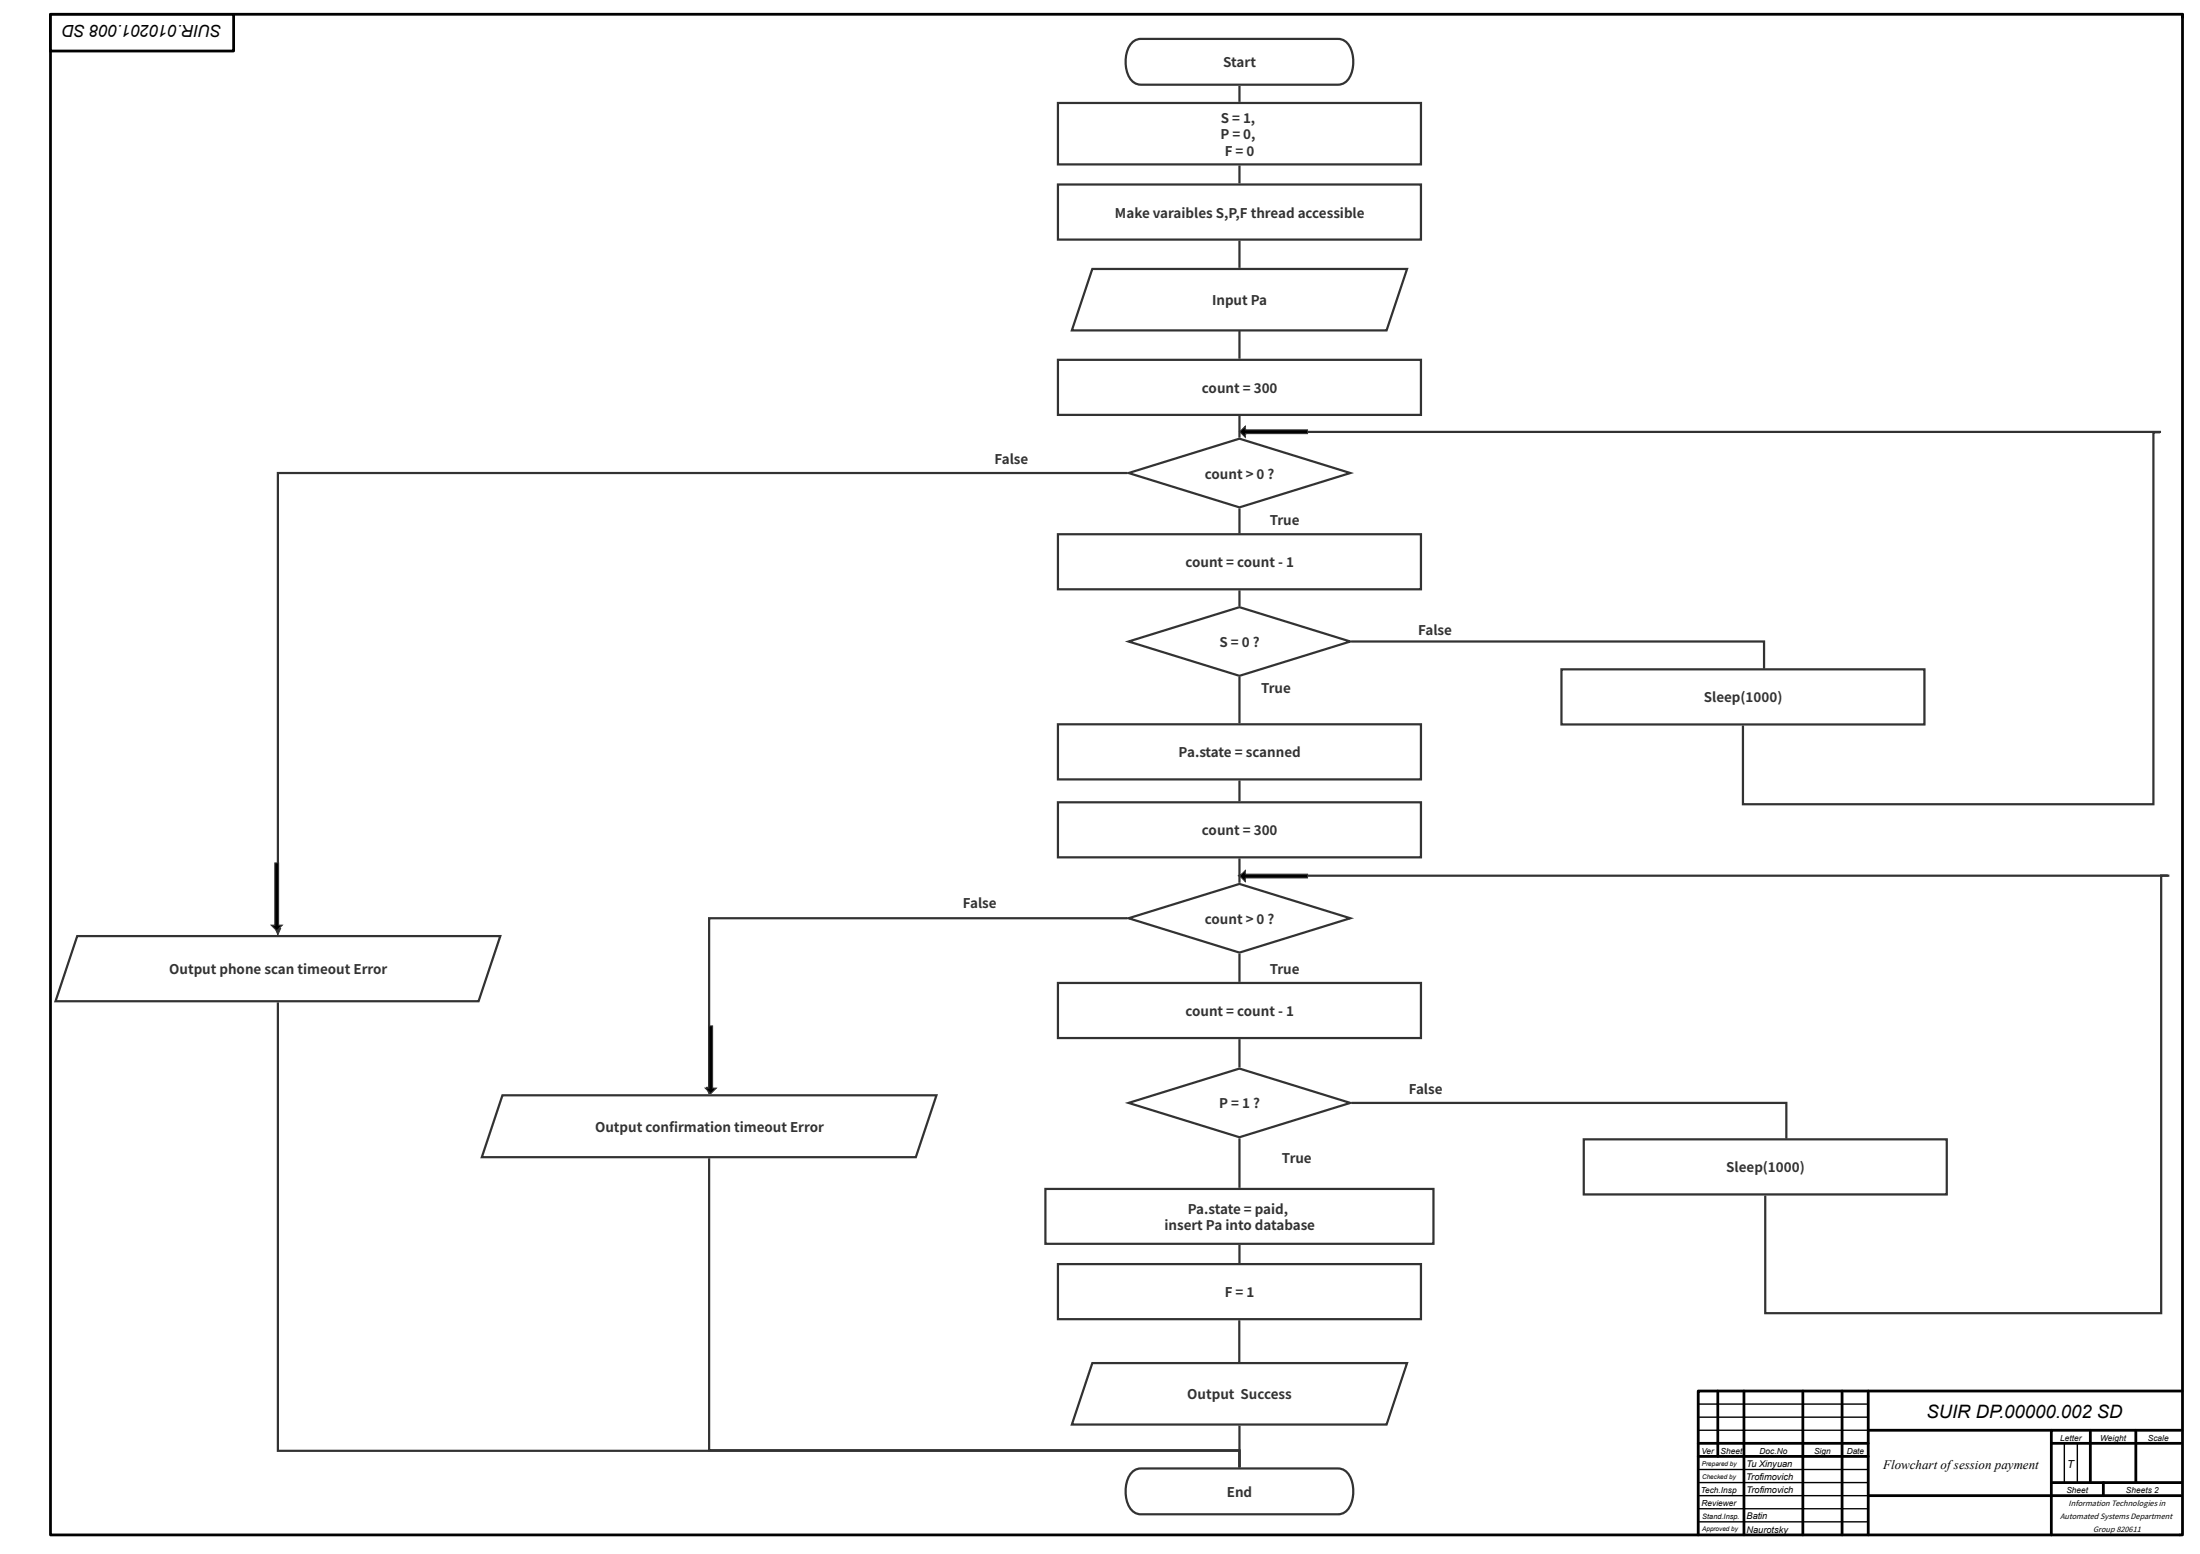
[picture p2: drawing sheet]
<svg xmlns="http://www.w3.org/2000/svg" width="841mm" height="594mm" viewBox="0 0 841 594" stroke-linecap="round" stroke-linejoin="round" font-family="sans-serif">
<path d="M834.3 6.7v-1.2h-815v581.2h814M834.3 5.5v581.2h-1M656.7 531.7v25M666.7 531.7v55M689.2 531.7v55M704.2 531.7v55M714.2 531.7v55M649.2 556.7h65M714.2 546.7h70M834.2 546.7h-50v40M714.2 571.7h70" fill="none" stroke="#000" stroke-width="1.1"/>
<path d="M649.2 561.7h65M649.2 566.7h65M649.2 571.7h65M649.2 576.7h65M649.2 581.7h65" fill="none" stroke="#000" stroke-width=".53"/>
<path d="M19.3 5.5h70v14h-70z" fill-rule="evenodd" fill="#fff"/>
<path d="M19.3 5.5h70v14h-70zM834.2 531.7h-185v55M649.2 551.7h65M784.2 551.7h49.7M799.1 546.7v20M816.5 546.7v20M784.2 571.7h49.7M784.2 566.7h49.7M804.1 566.7v5" fill="none" stroke="#000" stroke-width="1.1"/>
<path d="M649.2 536.7h65M649.2 541.7h65M649.2 546.7h65M789.1 551.7v15M794.1 551.7v15" fill="none" stroke="#000" stroke-width=".53"/>
<path d="M432.9 16.2l2-1.2 1.2-.1h75.4a6.1 6.1 0 0 1 5.5 5.9 11.8 11.8 0 0 1-2.3 10.3l-2 1.1-1.2 .2h-75.4a6.1 6.1 0 0 1-5.5-5.9 11.8 11.8 0 0 1 2.3-10.3z" fill-rule="evenodd" fill="#fff"/>
<path d="M432.9 16.2l2-1.2 1.2-.1h75.4a6.1 6.1 0 0 1 5.5 5.9 11.8 11.8 0 0 1-2.3 10.3l-2 1.1-1.2 .2h-75.4a6.1 6.1 0 0 1-5.5-5.9 11.8 11.8 0 0 1 2.3-10.3z" fill="none" stroke="#323232" stroke-width=".85" stroke-linecap="butt"/>
<path d="M404.4 39.4h138.8v23.4h-138.8z" fill-rule="evenodd" fill="#fff"/>
<path d="M404.4 39.4h138.8v23.4h-138.8zM473.8 32.8v6.1" fill="none" stroke="#323232" stroke-width=".85" stroke-linecap="butt"/>
<path d="M404.4 137.5h138.8v21.1h-138.8z" fill-rule="evenodd" fill="#fff"/>
<path d="M404.4 137.5h138.8v21.1h-138.8z" fill="none" stroke="#323232" stroke-width=".85" stroke-linecap="butt"/>
<path d="M431.4 180.8l42.4-13.1 42.4 13.1-42.4 13.1z" fill-rule="evenodd" fill="#fff"/>
<path d="M473.8 159v8.3M431.4 180.8l42.4-13.1 42.4 13.1-42.4 13.1z" fill="none" stroke="#323232" stroke-width=".85" stroke-linecap="butt"/>
<path d="M404.4 70.5h138.8v21.1h-138.8z" fill-rule="evenodd" fill="#fff"/>
<path d="M404.4 70.5h138.8v21.1h-138.8zM473.8 63.3v6.8" fill="none" stroke="#323232" stroke-width=".85" stroke-linecap="butt"/>
<path d="M404.4 204.2h138.8v21.1h-138.8z" fill-rule="evenodd" fill="#fff"/>
<path d="M473.8 194.4v9.4M404.4 204.2h138.8v21.1h-138.8z" fill="none" stroke="#323232" stroke-width=".85" stroke-linecap="butt"/>
<path d="M431.4 245.2l42.4-13.1 42.4 13.1-42.4 13.1z" fill-rule="evenodd" fill="#fff"/>
<path d="M473.8 225.7v6M431.4 245.2l42.4-13.1 42.4 13.1-42.4 13.1z" fill="none" stroke="#323232" stroke-width=".85" stroke-linecap="butt"/>
<path d="M404.4 276.9h138.8v21h-138.8z" fill-rule="evenodd" fill="#fff"/>
<path d="M473.8 258.8v17.6M516.6 245.2h157.7v10.4M404.4 276.9h138.8v21h-138.8z" fill="none" stroke="#323232" stroke-width=".85" stroke-linecap="butt"/>
<path d="M596.9 255.9h138.8v21h-138.8z" fill-rule="evenodd" fill="#fff"/>
<path d="M474.7 165.1h351.4M596.9 255.9h138.8v21h-138.8z" fill="none" stroke="#323232" stroke-width=".85" stroke-linecap="butt"/>
<path d="M473.7 165.1l2.5-1.1v2.2z" fill="#323232"/>
<path d="M473.7 165.1l2.5-1.1v2.2z" fill="none" stroke="#323232" stroke-width=".38"/>
<path d="M473.8 92v10.4M473.8 122.7v14.4" fill="none" stroke="#323232" stroke-width=".85" stroke-linecap="butt"/>
<path d="M404.4 306.7h138.8v21h-138.8z" fill-rule="evenodd" fill="#fff"/>
<path d="M473.8 298.3v8M404.4 306.7h138.8v21h-138.8z" fill="none" stroke="#323232" stroke-width=".85" stroke-linecap="butt"/>
<path d="M431.4 351l42.4-13.1 42.4 13.1-42.4 13.1z" fill-rule="evenodd" fill="#fff"/>
<path d="M431.4 351l42.4-13.1 42.4 13.1-42.4 13.1z" fill="none" stroke="#323232" stroke-width=".85" stroke-linecap="butt"/>
<path d="M404.4 375.7h138.8v21.1h-138.8z" fill-rule="evenodd" fill="#fff"/>
<path d="M473.8 328.2v9.2M404.4 375.7h138.8v21.1h-138.8zM473.8 364.6v10.7" fill="none" stroke="#323232" stroke-width=".85" stroke-linecap="butt"/>
<path d="M431.4 421.6l42.4-13.1 42.4 13.1-42.4 13.1z" fill-rule="evenodd" fill="#fff"/>
<path d="M431.4 421.6l42.4-13.1 42.4 13.1-42.4 13.1z" fill="none" stroke="#323232" stroke-width=".85" stroke-linecap="butt"/>
<path d="M399.6 454.5h148.4v20.9h-148.4z" fill-rule="evenodd" fill="#fff"/>
<path d="M473.8 435.1v18.9M516.6 421.6h166.3v13.7M399.6 454.5h148.4v20.9h-148.4z" fill="none" stroke="#323232" stroke-width=".85" stroke-linecap="butt"/>
<path d="M605.4 435.5h138.8v21.1h-138.8z" fill-rule="evenodd" fill="#fff"/>
<path d="M474.3 334.7h355M473.8 397.2v10.8M605.4 435.5h138.8v21.1h-138.8z" fill="none" stroke="#323232" stroke-width=".85" stroke-linecap="butt"/>
<path d="M473.2 334.7l2.6-1.1v2.2z" fill="#323232"/>
<path d="M473.2 334.7l2.6-1.1v2.2z" fill="none" stroke="#323232" stroke-width=".38"/>
<path d="M417.6 102.8h120.3l-7.8 23.5h-120.4z" fill-rule="evenodd" fill="#fff"/>
<path d="M417.6 102.8h120.3l-7.8 23.5h-120.4z" fill="none" stroke="#323232" stroke-width=".85" stroke-linecap="butt"/>
<path d="M404.4 483.2h138.8v21h-138.8z" fill-rule="evenodd" fill="#fff"/>
<path d="M431 180.8h-324.8v175.5M473.8 475.9v6.9M404.4 483.2h138.8v21h-138.8z" fill="none" stroke="#323232" stroke-width=".85" stroke-linecap="butt"/>
<path d="M105.1 354.8h2.2l-1.1 2.5z" fill="#323232"/>
<path d="M105.1 354.8h2.2l-1.1 2.5z" fill="none" stroke="#323232" stroke-width=".38"/>
<path d="M29.5 357.8h161.7l-8.3 24.9h-161.7z" fill-rule="evenodd" fill="#fff"/>
<path d="M29.5 357.8h161.7l-8.3 24.9h-161.7z" fill="none" stroke="#323232" stroke-width=".85" stroke-linecap="butt"/>
<path d="M192.1 418.7h165.9l-7.9 23.6h-165.9z" fill-rule="evenodd" fill="#fff"/>
<path d="M431 351h-159.9v66.1M192.1 418.7h165.9l-7.9 23.6h-165.9z" fill="none" stroke="#323232" stroke-width=".85" stroke-linecap="butt"/>
<path d="M270 415.6h2.2l-1.1 2.6z" fill="#323232"/>
<path d="M270 415.6h2.2l-1.1 2.6z" fill="none" stroke="#323232" stroke-width=".38"/>
<path d="M473.7 504.7v17.4" fill="none" stroke="#323232" stroke-width=".85" stroke-linecap="butt"/>
<path d="M417.6 521h120.3l-7.8 23.5h-120.4z" fill-rule="evenodd" fill="#fff"/>
<path d="M417.6 521h120.3l-7.8 23.5h-120.4z" fill="none" stroke="#323232" stroke-width=".85" stroke-linecap="butt"/>
<path d="M432.9 562.6l2-1.1 1.2-.2h75.4a6.1 6.1 0 0 1 5.5 5.9 11.8 11.8 0 0 1-2.3 10.3l-2 1.2-1.2 .1h-75.4a6.1 6.1 0 0 1-5.5-5.9 11.8 11.8 0 0 1 2.3-10.3z" fill-rule="evenodd" fill="#fff"/>
<path d="M825.7 165.2h-2.5v142.2h-156.9v-30.1M828.7 334.7h-2.5v167.3h-151.4v-45M106.2 383.1v171.5h367.6v6.3M271.1 442.8v111.5h202.7v6.6M473.8 544.9v16M432.9 562.6l2-1.1 1.2-.2h75.4a6.1 6.1 0 0 1 5.5 5.9 11.8 11.8 0 0 1-2.3 10.3l-2 1.2-1.2 .1h-75.4a6.1 6.1 0 0 1-5.5-5.9 11.8 11.8 0 0 1 2.3-10.3z" fill="none" stroke="#323232" stroke-width=".85" stroke-linecap="butt"/>
<g fill="#000">
<path d="M473.9 165l2.1-2.1v1.4h23.8v1.5h-23.8v1.4z" fill-rule="evenodd"/>
<path d="M473.9 334.9l2.1-2.2v1.4h23.8v1.5h-23.8v1.4z" fill-rule="evenodd"/>
<path d="M105.1 329.8h1.4v23.8h1.4l-2.1 2.2-2.2-2.2h1.5z" fill-rule="evenodd"/>
<path d="M271 392.1h1.4v23.8h1.4l-2.1 2.2-2.1-2.2h1.4z" fill-rule="evenodd"/>
</g>
<path d="M473.9 165l2.1-2.1v1.4h23.8v1.5h-23.8v1.4zM105.1 329.8h1.4v23.8h1.4l-2.1 2.2-2.2-2.2h1.5zM473.9 334.9l2.1-2.2v1.4h23.8v1.5h-23.8v1.4zM271 392.1h1.4v23.8h1.4l-2.1 2.2-2.1-2.2h1.4z" fill="none" stroke="#323232" stroke-width=".38"/>
<text font-size="7.1" x="736.5" y="542.2">SUIR DP.00000.002 SD</text>
<text font-size="6.3" x="84.8" y="9.6" transform="rotate(-180 84.8 9.6)">SUIR.010201.008 SD</text>
<g font-size="5.1" fill="#323232">
<text x="467.6" y="25.8">Start</text>
<text x="466.6" y="46.9">S = 1,</text>
<text x="466.5" y="53.2">P = 0,</text>
<text x="468.2" y="59.6">F = 0</text>
<text x="426.2" y="83.2">Make varaibles S,P,F thread accessible</text>
<text x="463.3" y="116.7">Input Pa</text>
<text x="459.5" y="150.2">count = 300</text>
<text x="380.2" y="177.3">False</text>
<text x="460.6" y="182.9">count &gt; 0 ?</text>
<text x="485.4" y="200.8">True</text>
<text x="453.2" y="216.9">count = count - 1</text>
<text x="542.1" y="242.7">False</text>
<text x="466.2" y="247.3">S = 0 ?</text>
<text x="482.1" y="265">True</text>
<text x="651.4" y="268.5">Sleep(1000)</text>
<text x="450.6" y="289.5">Pa.state = scanned</text>
<text x="459.5" y="319.3">count = 300</text>
<text x="368" y="347">False</text>
<text x="460.6" y="353.1">count &gt; 0 ?</text>
<text x="64.7" y="372.4">Output phone scan timeout Error</text>
<text x="485.4" y="372.4">True</text>
<text x="453.2" y="388.4">count = count - 1</text>
<text x="538.5" y="418.3">False</text>
<text x="466.1" y="423.7">P = 1 ?</text>
<text x="227.5" y="432.6">Output conf</text>
<text x="255.7" y="432.6">irmation timeout Error</text>
<text x="490" y="444.6">True</text>
<text x="659.9" y="448.2">Sleep(1000)</text>
<text x="454.1" y="463.9">Pa.state = paid,</text>
<text x="445.1" y="470.3">insert Pa into database</text>
<text x="468.2" y="495.8">F = 1</text>
<text x="453.9" y="534.9">Output Success</text>
<text x="469" y="572.2">End</text>
</g>
<text font-size="4.9" x="719.9" y="561.4">Flowchart of session payment</text>
<text font-size="4.2" x="790.2" y="561.2">Т</text>
<g font-size="3.5">
<text x="667.7" y="560.8">Tu Xinyuan</text>
<text x="667.6" y="565.8">Trofimovich</text>
<text x="667.7" y="570.8">Trofimovich</text>
<text x="667.7" y="580.8">Batin</text>
<text x="667.7" y="585.8">Naurotsky</text>
</g>
<g font-size="3.2">
<text x="787.5" y="550.7">Letter</text>
<text x="802.8" y="550.7">Weight</text>
<text x="821.1" y="550.7">Scale</text>
<text x="650.4" y="555.7">Ver</text>
<text x="657.7" y="555.7">Sheet</text>
<text x="672.6" y="555.7">Doc.No</text>
<text x="693.5" y="555.7">Sign</text>
<text x="705.9" y="555.7">Date</text>
<text x="650.2" y="570.7">Tech.Insp</text>
<text x="650.4" y="575.7">Reviewer</text>
<text x="789.9" y="570.7">Sheet</text>
<text x="812.7" y="570.7">Sheets 2</text>
</g>
<g font-size="2.9">
<text x="790.8" y="575.8">Information Technologies in</text>
<text x="787.5" y="580.7">Automated Systems Department</text>
<text x="800.2" y="585.7">Group 820611</text>
</g>
<text font-size="2.8" x="650.7" y="580.5">Stand.Insp.</text>
<g font-size="2.5">
<text x="650.6" y="560.4">Prepared by</text>
<text x="650.7" y="565.4">Checked by</text>
<text x="650.7" y="585.4">Approved by</text>
</g>
</svg>
